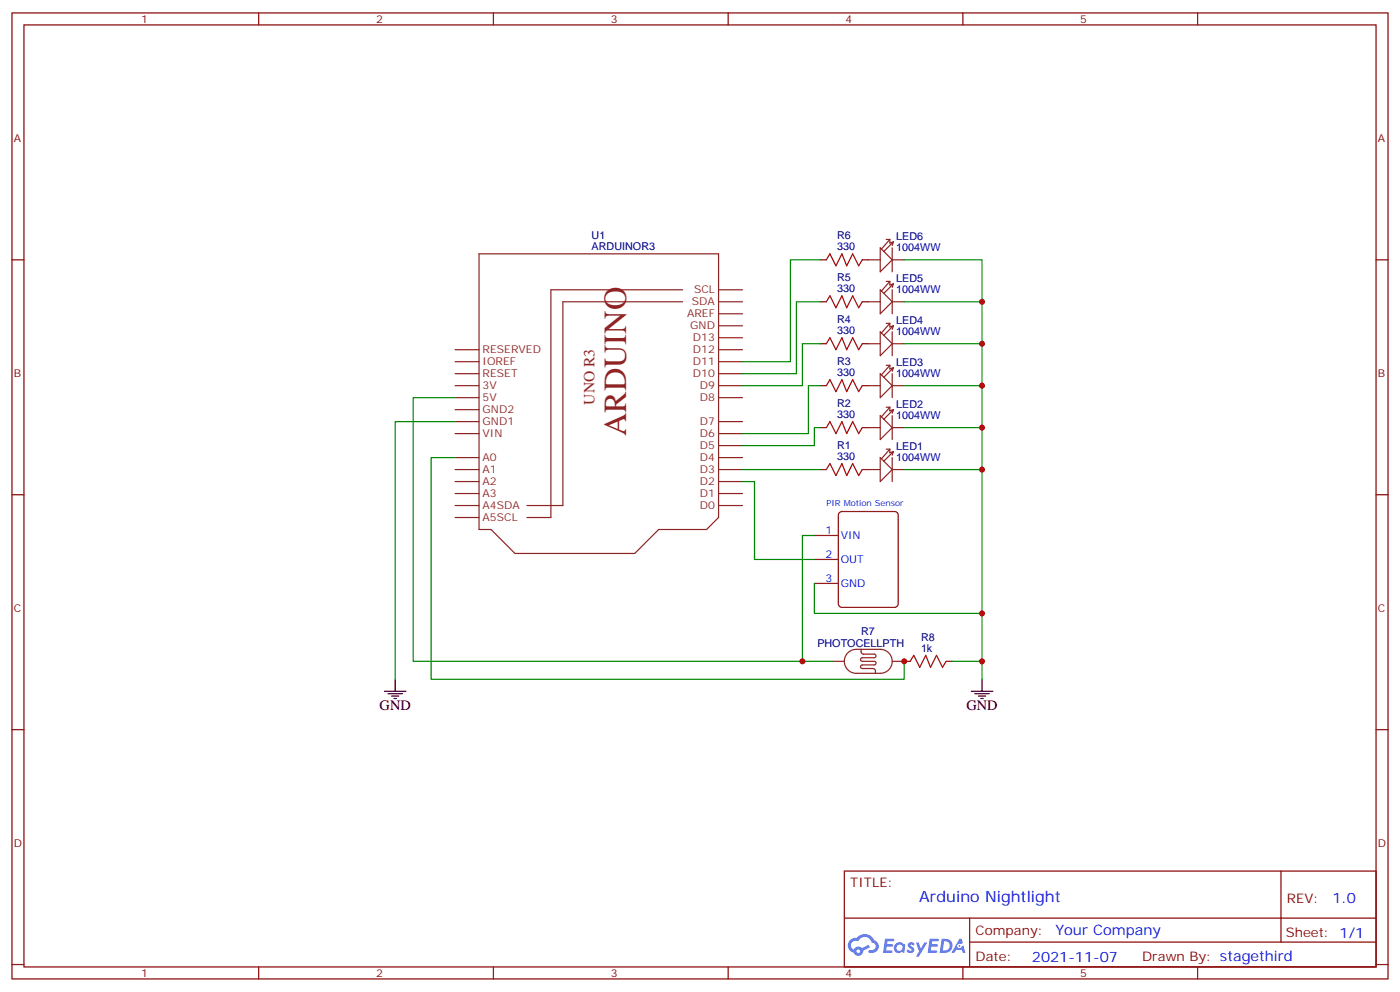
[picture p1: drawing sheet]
<svg xmlns="http://www.w3.org/2000/svg" width="412mm" height="292mm" viewBox="0 0 412 292" stroke-linecap="round" stroke-linejoin="round" font-family="sans-serif">
<g fill="none" stroke="#870000" stroke-width=".35">
<path d="M3.5 3.8h405.4v284.3h-405.4zM7.1 7.3h398.2v277.3h-398.2zM76.2 3.8v3.5M145.3 3.8v3.5M214.5 3.8v3.5M283.6 3.8v3.5M352.8 3.8v3.5M3.5 76.5h3.6M405.3 76.5h3.6M3.5 145.6h3.6M405.3 145.6h3.6M3.5 214.8h3.6"/>
<path d="M405.3 214.8h3.6M248.7 256.4h156.6v28.2h-156.6zM377.3 256.4v20.9M248.7 270.2h156.5M285.6 277.3h119.6M285.6 270.2v14.2M3.5 283.9h3.6M76.2 284.6v3.5M145.3 284.6v3.5M214.5 284.6v3.5M283.6 284.6v3.5M352.8 284.6v3.5"/>
<path d="M405.3 283.9h3.6"/>
</g>
<g fill="#5487ff">
<path d="M267.7 277.6a1.22 1.22 0 0 1 1.7 .2l-.4 .6a.47 .47 0 0 0-.3-.4 .47 .47 0 0 0-.5 .2l.1 .2a1.14 1.14 0 0 1 .8 1.8 1.14 1.14 0 0 1-1.9 0l-.2-.2 .5-.6 .7 .5a.29 .29 0 0 0 .3-.3 .29 .29 0 0 0-.2-.3 1.04 1.04 0 0 1-.6-1.7z"/>
<path d="M260.7 276.3h2.4l.3 .2-.2 .5-1.8 .1-.1 .8h1.5l.3 .4-.3 .4h-1.6l-.2 1.1h1.7l.2 .3-.2 .3-2.6 .1z"/>
<path d="M273.8 276.3h2.4l.3 .2-.1 .5-1.8 .1-.2 .8h1.6l.3 .4-.4 .4h-1.6l-.1 1.1h1.7l.2 .3-.2 .3-2.6 .1z"/>
<path d="M282.6 276.3h.7l.3 1.3-.6 .3a.69 .69 0 0 0-1 .3 .69 .69 0 0 0 .4 .9 .69 .69 0 0 0 .9-.6l.5-.2 .6 2.2h-.8l-.2-.9h-1.8l-.5 .9h-.8z"/>
<path d="M269.8 277.4h.8l.6 1.8 1.1-1.8h.9l-2.6 4.2h-.8l.9-1.5z"/>
<path d="M277.4 276.3l-.6 4.2h1.3a2.11 2.11 0 0 0 2.5-2.1 2.11 2.11 0 0 0-2.5-2.1zM278.1 277.1a1.39 1.39 0 0 1 1.7 1.4 1.39 1.39 0 0 1-1.8 1.3h-.3z"/>
<path d="M263.7 277.9a1.54 1.54 0 0 0-.1 2.2 1.54 1.54 0 0 0 2.2 .1l.6 .3 .3-2.3-.2-.3h-.4a1.49 1.49 0 0 0-2.4 0zM264 278.9a.94 .94 0 0 1 1.8 0 .94 .94 0 0 1-1.8 0z"/>
<path d="M250.4 276.7a2.18 2.18 0 0 0 1.1 3.7 1.44 1.44 0 0 0 1.6 .9 1.44 1.44 0 0 0 1.2-1.4l2-1.1-.5-.7-1.9 1a1.47 1.47 0 0 0-2.4 .4 1.39 1.39 0 0 1-.7-1.9 1.39 1.39 0 0 1 2-.5 2.12 2.12 0 0 1 2.2-1.3 2.12 2.12 0 0 1 1.9 1.7 1.14 1.14 0 0 1 1.1 1.4 1.14 1.14 0 0 1-1.7 .7 .43 .43 0 0 0-.5 .4 .43 .43 0 0 0 .4 .5 1.98 1.98 0 0 0 2.5-1.2 1.98 1.98 0 0 0-1.2-2.6 3.1 3.1 0 0 0-5.3-.6l-.9 .1zM252.3 280a.55 .55 0 0 1 1.1 0 .55 .55 0 0 1-1.1 0z"/>
<circle cx="282.6" cy="278.4" r=".26"/>
</g>
<g fill="none" stroke="#8c2424" stroke-width=".35">
<path d="M141.1 74.7h70.6v77.6l-3.6 3.6h-14.1l-7 7h-35.3l-7.1-7h-3.5zM255.8 76.5h3.5M259.3 73l3.5 3.5-3.5 3.5zM261.1 70.5h1M262.1 70.5v1l1.1-.3M262.1 70.5l-2.5 2.8M262.8 73v7M262.8 76.5h3.5M263.2 71.2l-2.9 2.8M263.2 71.2l-.4 1M201.1 85.3h-38.8v67h-7.1M201.1 88.8h-35.3v60h-10.6"/>
<path d="M211.7 85.3h7M211.7 88.8h7M211.7 99.4h7M211.7 95.9h7M211.7 92.4h7M255.8 88.8h3.5M259.3 97.6l3.5 3.6-3.5 3.5zM259.3 85.3l3.5 3.5-3.5 3.6zM261.1 95.2h1M261.1 82.8h1M262.1 82.8v1.1l1.1-.4M262.1 95.2v1l1.1-.3"/>
<path d="M262.1 95.2l-2.5 2.8M262.1 82.8l-2.5 2.9M262.8 88.8h3.5M262.8 85.3v7.1M262.8 97.6v7.1M263.2 95.9l-2.9 2.8M263.2 95.9l-.4 1M263.2 83.5l-2.9 2.9M263.2 83.5l-.4 1.1M134.1 117.1h7M134.1 113.5h7M134.1 110h7"/>
<path d="M134.1 106.5h7M134.1 102.9h7M211.7 117.1h7M211.7 113.5h7M211.7 110h7M211.7 106.5h7M211.7 102.9h7M255.8 113.5h3.5M255.8 101.2h3.5M259.3 110l3.5 3.5-3.5 3.6zM261.1 119.9h1M261.1 107.5h1"/>
<path d="M262.1 107.5v1.1l1.1-.4M262.1 119.9v1l1.1-.3M262.1 119.9l-2.5 2.8M262.1 107.5l-2.5 2.8M262.8 113.5h3.5M262.8 110v7.1M262.8 101.2h3.5M263.2 108.2l-2.9 2.9M263.2 108.2l-.4 1.1M134.1 138.2h7M134.1 134.7h7M134.1 127.6h7"/>
<path d="M134.1 124.1h7M134.1 120.6h7M211.7 138.2h7M211.7 134.7h7M211.7 131.2h7M211.7 127.6h7M211.7 124.1h7M255.8 138.2h3.5M255.8 125.9h3.5M259.3 122.3l3.5 3.6-3.5 3.5zM259.3 134.7l3.5 3.5-3.5 3.5zM261.1 132.2h1"/>
<path d="M262.1 132.2l-2.5 2.8M262.1 132.2v1.1l1.1-.4M262.8 138.2h3.5M262.8 122.3v7.1M262.8 134.7v7M262.8 125.9h3.5M263.2 132.9l-2.9 2.8M263.2 132.9l-.4 1.1M263.2 120.6l-2.9 2.8M263.2 120.6l-.4 1M134.1 152.3h7M134.1 148.8h7"/>
<path d="M134.1 145.3h7M134.1 141.7h7M211.7 148.8h7M211.7 145.3h7M211.7 141.7h7M245.2 194.7h3.5M249.7 192.2a3.5 3.5 0 0 1 2.5-1.1h7.1a3.5 3.5 0 0 1 3.5 3.6 3.5 3.5 0 0 1-3.5 3.5h-7.1a3.5 3.5 0 0 1-3.2-2.2 3.5 3.5 0 0 1 .7-3.8zM253.6 191.1l.1 1 .4 .4h3.4a.53 .53 0 0 1 .6 .6 .53 .53 0 0 1-.6 .5h-3.5a.53 .53 0 0 0-.5 .5 .53 .53 0 0 0 .5 .6h3.5a.53 .53 0 0 1 .6 .5 .53 .53 0 0 1-.6 .5h-3.5a.53 .53 0 0 0-.5 .6 .53 .53 0 0 0 .5 .5h3.4l.4 .4 .1 1M262.8 194.7h3.5"/>
</g>
<path d="M243.4 76.5l1.1-1.8 1.7 3.5 1.8-3.5 1.4 3.5 1.8-3.5 1.7 3.5 1.1-1.7M243.4 88.8l1.1-1.7 1.7 3.5 1.8-3.5 1.4 3.5 1.8-3.5 1.7 3.5 1.1-1.8M243.4 113.5l1.1-1.7 1.7 3.5 1.8-3.5 1.4 3.5 1.8-3.5 1.7 3.5 1.1-1.8M243.4 101.2l1.1-1.8 1.7 3.5 1.8-3.5 1.4 3.5 1.8-3.5 1.7 3.5 1.1-1.7M243.4 138.2l1.1-1.7 1.7 3.5 1.8-3.5 1.4 3.5 1.8-3.5 1.7 3.5 1.1-1.8M243.4 125.9l1.1-1.8 1.7 3.5 1.8-3.5 1.4 3.5 1.8-3.5 1.7 3.5 1.1-1.7M268.1 194.7l1.1-1.8 1.7 3.5 1.8-3.5 1.4 3.5 1.8-3.5 1.7 3.5 1.1-1.7" fill="none" stroke="#a10000" stroke-width=".35"/>
<g fill="none" stroke="#870000" stroke-width=".35">
<path d="M241.7 76.5h1.7M254 76.5h1.8M241.7 88.8h1.7M254 88.8h1.8M241.7 113.5h1.7M241.7 101.2h1.7M254 113.5h1.8M254 101.2h1.8M241.7 138.2h1.7M241.7 125.9h1.7M254 138.2h1.8M254 125.9h1.8"/>
<path d="M239.9 157.6h7M247.2 151l.8-.4h15.5l.9 .4 .2 .6v26.1l-.5 .9-.6 .2h-15.5l-.9-.5-.2-.6v-26.1zM239.9 171.7h7M239.9 164.7h7M266.3 194.7h1.8M278.7 194.7h1.8"/>
</g>
<g fill="none" stroke="#008700" stroke-width=".35">
<path d="M241.7 76.5h-8.9v30h-14.1M266.3 76.5h23v123.5M241.7 88.8h-7.1v21.2h-15.9M266.3 88.8h23M134.1 117.1h-12.4v77.6h123.5M241.7 113.5h-3.6v14.1h-19.4M241.7 101.2h-5.3v12.3h-17.7M266.3 101.2h23M266.3 113.5h23M134.1 134.7h-7.1v65.3h139.3v-5.3M134.1 124.1h-17.7v75.9M218.7 138.2h23"/>
<path d="M241.7 125.9h-1.8v5.3h-21.2M266.3 138.2h23M266.3 125.9h23M218.7 141.7h3.5v23h17.7M239.9 157.6h-3.5v37.1M239.9 171.7v8.9h49.4M280.5 194.7h8.8"/>
</g>
<path d="M116.4 200v3.5M289.3 200v3.5M113.2 203.5h6.4M114.3 204.2h4.2M115.4 204.9h2.1M116.1 205.6h.7M286.1 203.5h6.4M287.2 204.2h4.2M288.2 204.9h2.1M288.9 205.6h.7" fill="none" stroke="#000" stroke-width=".35"/>
<g fill="#c00">
<circle cx="289.3" cy="88.8" r=".88"/>
<circle cx="289.3" cy="101.2" r=".88"/>
<circle cx="289.3" cy="113.5" r=".88"/>
<circle cx="289.3" cy="125.9" r=".88"/>
<circle cx="289.3" cy="138.2" r=".88"/>
<circle cx="289.3" cy="180.6" r=".88"/>
<circle cx="289.3" cy="194.7" r=".88"/>
<circle cx="236.4" cy="194.7" r=".88"/>
<circle cx="266.3" cy="194.7" r=".88"/>
</g>
<text font-size="9.5" fill="#8d2323" x="184.5" y="128.4" transform="rotate(-90 184.5 128.4)">ARDUINO</text>
<text font-size="4.6" fill="#8d2323" x="175.1" y="119.1" transform="rotate(-90 175.1 119.1)">UNO R3</text>
<text font-size="4.6" fill="#00f" x="270.8" y="265.4">Arduino Nightlight</text>
<g font-size="4.2">
<text x="111.8" y="209.1">GND</text>
<text x="284.7" y="209.1">GND</text>
</g>
<g font-size="4.2" fill="#00f">
<text x="392.5" y="265.7">1.0</text>
<text x="310.9" y="275.2">Your Company</text>
<text x="304" y="283">2021-11-07</text>
</g>
<g font-size="3.9" fill="#800">
<text x="250.5" y="261">TITLE:</text>
<text x="379.1" y="265.7">REV:</text>
<text x="287.4" y="275.2">Company:</text>
<text x="378.7" y="275.8">Sheet: 1/1</text>
<text x="287.4" y="282.9">Date:</text>
<text x="336.4" y="282.9">Drawn By: stagethird</text>
</g>
<g font-size="3.2" fill="#800">
<text x="41.6" y="6.8">1</text>
<text x="110.8" y="6.8">2</text>
<text x="179.9" y="6.8">3</text>
<text x="249.1" y="6.8">4</text>
<text x="318.2" y="6.8">5</text>
<text x="4.1" y="41.9">A</text>
<text x="405.9" y="41.9">A</text>
<text x="4.1" y="111.1">B</text>
<text x="405.9" y="111.1">B</text>
<text x="4.1" y="180.2">C</text>
<text x="405.9" y="180.2">C</text>
<text x="4.1" y="249.3">D</text>
<text x="405.9" y="249.3">D</text>
<text x="41.6" y="287.6">1</text>
<text x="110.8" y="287.6">2</text>
<text x="179.9" y="287.6">3</text>
<text x="249.1" y="287.6">4</text>
<text x="318.2" y="287.6">5</text>
</g>
<g font-size="3.2" fill="#000080">
<text x="174.3" y="70.4">U1</text>
<text x="246.6" y="70.4">R6</text>
<text x="264" y="70.6">LED6</text>
<text x="174.3" y="73.7">ARDUINOR3</text>
<text x="246.6" y="73.7">330</text>
<text x="264" y="73.8">1004WW</text>
<text x="246.6" y="82.8">R5</text>
<text x="264" y="82.9">LED5</text>
<text x="246.6" y="86">330</text>
<text x="264" y="86.2">1004WW</text>
<text x="246.6" y="95.1">R4</text>
<text x="264" y="95.3">LED4</text>
<text x="246.6" y="98.4">330</text>
<text x="264" y="98.5">1004WW</text>
<text x="246.6" y="107.5">R3</text>
<text x="264" y="107.6">LED3</text>
<text x="246.6" y="110.7">330</text>
<text x="264" y="110.9">1004WW</text>
<text x="246.6" y="119.8">R2</text>
<text x="264" y="120">LED2</text>
<text x="246.6" y="123">330</text>
<text x="264" y="123.2">1004WW</text>
<text x="246.6" y="135.4">330</text>
<text x="246.6" y="132.2">R1</text>
<text x="264" y="135.5">1004WW</text>
<text x="264" y="132.3">LED1</text>
<text x="240.8" y="190.5">PHOTOCELLPTH</text>
<text x="253.7" y="187">R7</text>
<text x="271.3" y="191.8">1k</text>
<text x="271.3" y="188.6">R8</text>
</g>
<g font-size="3.2" fill="#8d2323">
<text x="203.8" y="89.9">SDA</text>
<text x="204.5" y="86.4">SCL</text>
<text x="202.4" y="93.4">AREF</text>
<text x="203.3" y="96.9">GND</text>
<text x="204.1" y="100.5">D13</text>
<text x="142.2" y="107.5">IOREF</text>
<text x="142.2" y="104">RESERVED</text>
<text x="204.1" y="107.5">D11</text>
<text x="204.1" y="104">D12</text>
<text x="142.2" y="111.1">RESET</text>
<text x="204.1" y="111.1">D10</text>
<text x="142.2" y="118.1">5V</text>
<text x="142.2" y="114.6">3V</text>
<text x="206.1" y="118.1">D8</text>
<text x="206.1" y="114.6">D9</text>
<text x="142.2" y="125.2">GND1</text>
<text x="142.2" y="121.6">GND2</text>
<text x="206.1" y="125.2">D7</text>
<text x="142.2" y="128.7">VIN</text>
<text x="206.1" y="128.7">D6</text>
<text x="142.2" y="135.7">A0</text>
<text x="206.1" y="135.7">D4</text>
<text x="206.1" y="132.2">D5</text>
<text x="142.2" y="142.8">A2</text>
<text x="142.2" y="139.3">A1</text>
<text x="206.1" y="142.8">D2</text>
<text x="206.1" y="139.3">D3</text>
<text x="142.2" y="149.9">A4SDA</text>
<text x="142.2" y="146.3">A3</text>
<text x="206.1" y="149.9">D0</text>
<text x="206.1" y="146.3">D1</text>
<text x="142.2" y="153.4">A5SCL</text>
</g>
<g font-size="3.2" fill="#00f">
<text x="243.2" y="157.3">1</text>
<text x="247.6" y="158.7">VIN</text>
<text x="243.2" y="164.3">2</text>
<text x="247.6" y="165.7">OUT</text>
<text x="243.2" y="171.4">3</text>
<text x="247.6" y="172.8">GND</text>
</g>
<text font-size="2.5" fill="#00f" x="243.4" y="148.8">PIR Motion Sensor</text>
</svg>
